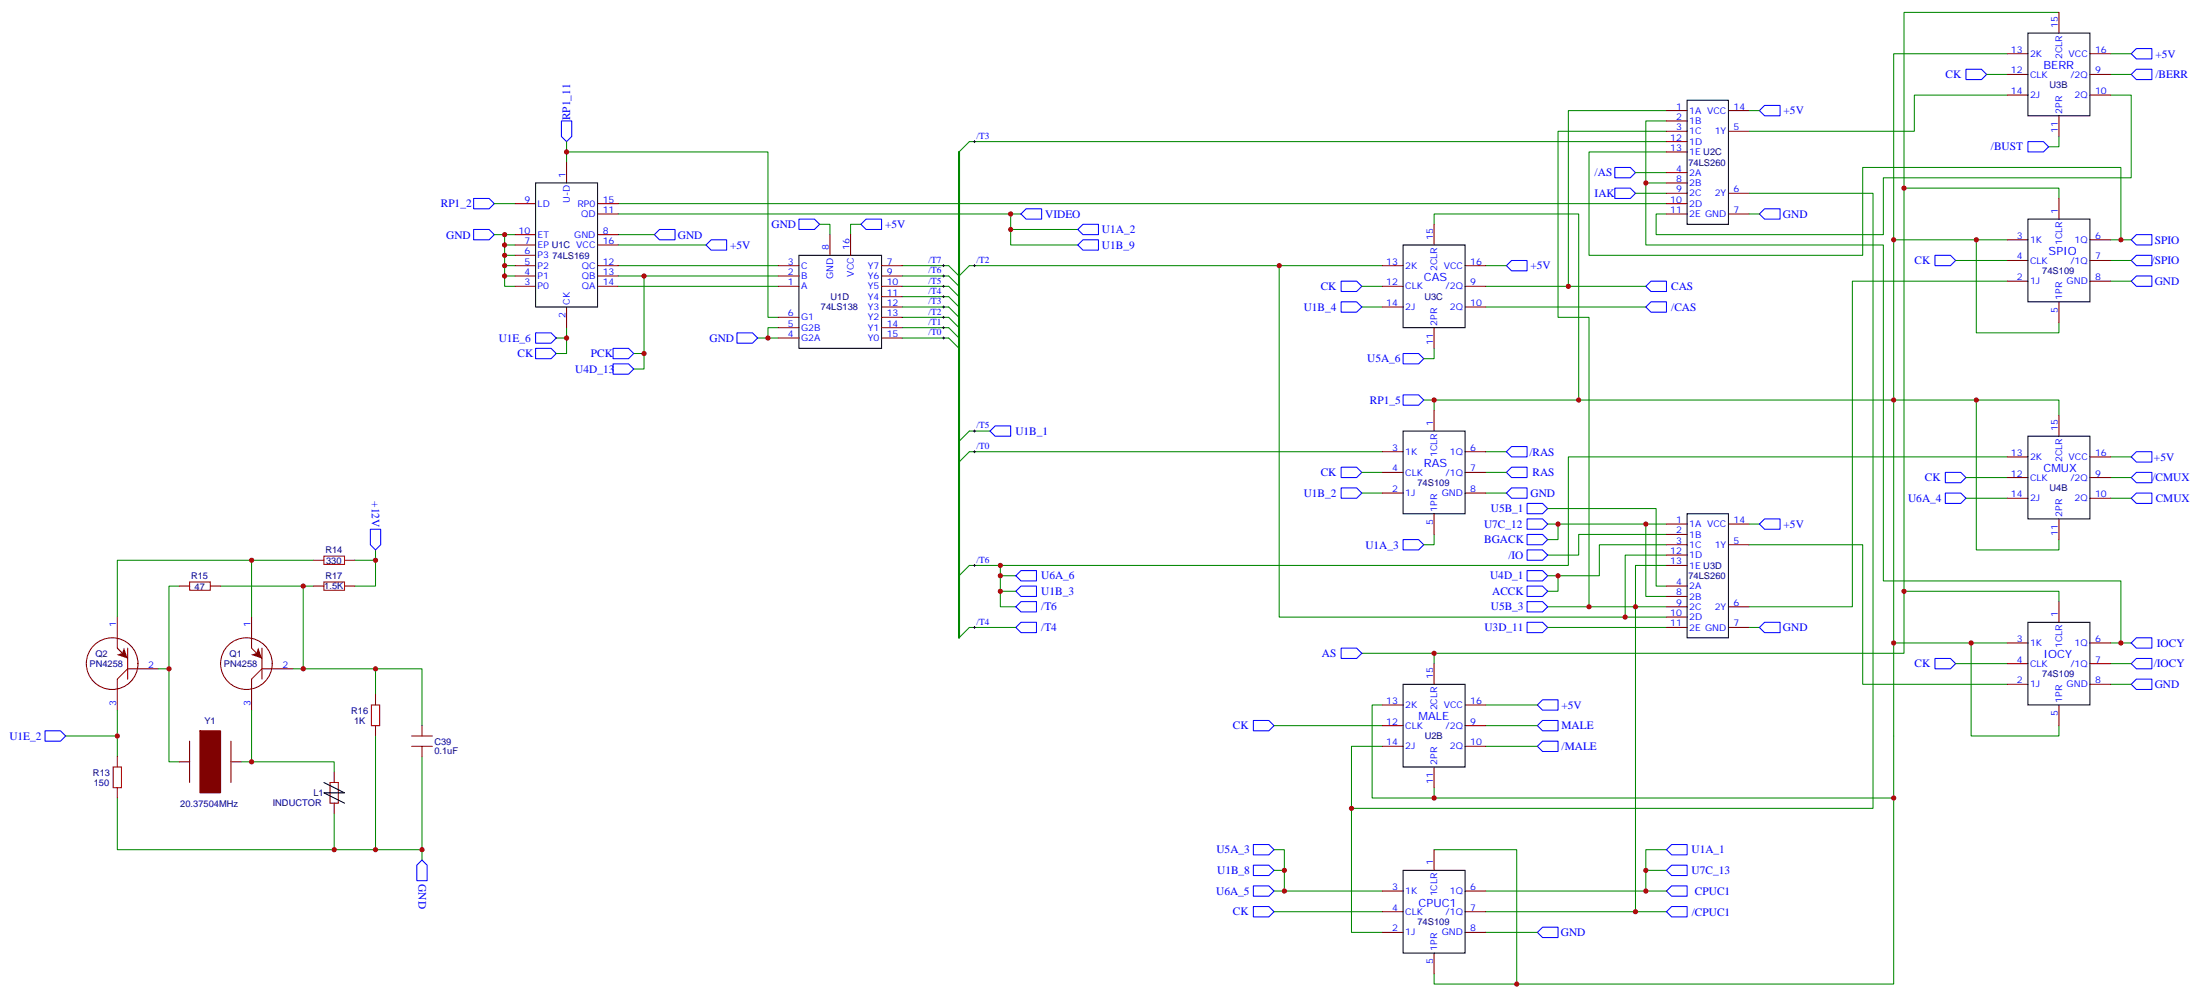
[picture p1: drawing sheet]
# Altium schematic sheet CLOCK+IO.schdoc
size 548 x 259 mm

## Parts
C39  0.1uF  [LISA_RESISTOR]
L1  INDUCTOR  [LISA_RESISTOR]
Q1  PN4258  [LISA_CPU_TRANSISTOR]
Q2  PN4258  [LISA_CPU_TRANSISTOR]
R13  150  [LISA_RESISTOR]
R14  330  [LISA_RESISTOR]
R15  47  [LISA_RESISTOR]
R16  1K  [LISA_RESISTOR]
R17  1.5K  [LISA_RESISTOR]
U1C  74LS169  [LISA_DIP_16]
U1D  74LS138  [LISA_DIP_16]
U2B  74S109  [LISA_DIP_16]
U2C  74LS260  [LISA_DIP_14]
U3B  74S109  [LISA_DIP_16]
U3C  74S109  [LISA_DIP_16]
U3D  74LS260  [LISA_DIP_14]
U4B  74S109  [LISA_DIP_16]
Y1  20.37504MHz  [LISA_CPU_XTAL]

## Ports
+5V (in), +12V (in), /AS (in), /BERR (in), /BUST (in), /CAS (in), /CMUX (in), /CPUC1 (in), /IO (in), /IOCY (in), /MALE (in), /RAS (in), /SPIO (in), /T4 (in), /T6 (in), ACCK (in), AS (in), BGACK (in), CAS (in), CK (in), CMUX (in), CPUC1 (in), GND (in), IAK (in), IOCY (in), MALE (in), PCK (in), RAS (in), RP1_2 (in), RP1_5 (in), RP1_11 (in), SPIO (in), U1A_1 (in), U1A_2 (in), U1A_3 (in), U1B_1 (in), U1B_2 (in), U1B_3 (in), U1B_4 (in), U1B_8 (in), U1B_9 (in), U1E_2 (in), U1E_6 (in), U3D_11 (in), U4D_1 (in), U4D_13 (in), U5A_3 (in), U5A_6 (in), U5B_1 (in), U5B_3 (in), U6A_4 (in), U6A_5 (in), U6A_6 (in), U7C_12 (in), U7C_13 (in), VIDEO (in)

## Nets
+5V: U1C.16(VCC) U1D.16(VCC) U2B.16(VCC) U2C.14(VCC) U3B.16(VCC) U3C.16(VCC) U3D.14(VCC) U4B.16(VCC) ; port +5V
+12V: R14.2 R17.2 ; port +12V
/AS: U2C.4(2A) ; port /AS
/BERR: U3B.9(/2Q) ; port /BERR
/BUST: U3B.11(2PR) ; port /BUST
/CAS: U3C.10(2Q) ; port /CAS
/CMUX: U4B.9(/2Q) ; port /CMUX
/CPUC1: U2B.7(/1Q) U2C.3(1C) U3D.9(2C) U3D.13(1E) ; port /CPUC1, port U5B_3
/IO: U3D.2(1B) ; port /IO
/IOCY: U4B.7(/1Q) ; port /IOCY
/MALE: U2B.10(2Q) ; port /MALE
/RAS: U3C.6(1Q) ; port /RAS
/SPIO: U3B.7(/1Q) ; port /SPIO
/T0: U1D.15(Y0) U3C.3(1K)
/T1: U1D.14(Y1)
/T2: U1D.13(Y2) U3C.13(2K) U3D.10(2D) U3D.12(1D)
/T3: U1D.12(Y3) U2C.12(1D)
/T4: U1D.11(Y4) ; port /T4
/T5: U1D.10(Y5) ; port U1B_1
/T6: U1D.9(Y6) U4B.13(2K) ; port U6A_6, port U1B_3, port /T6
/T7: U1D.7(Y7)
ACCK: U3D.3(1C) ; port U4D_1, port ACCK
AS: U2B.15(2CLR) U3B.1(1CLR) U3B.15(2CLR) U4B.1(1CLR) ; port AS
BGACK: U3D.1(1A) U3D.8(2B) ; port U7C_12, port BGACK
CAS: U2C.1(1A) U3C.9(/2Q) ; port CAS
CK: U1C.2(CK) U2B.4(CLK) U2B.12(CLK) U3B.4(CLK) U3B.12(CLK) U3C.4(CLK) U3C.12(CLK) U4B.4(CLK) U4B.12(CLK) ; port U1E_6, port CK
CMUX: U4B.10(2Q) ; port CMUX
CPUC1: U2B.6(1Q) ; port CPUC1, port U7C_13, port U1A_1
GND: C39.2 L1.2 R13.1 R16.1 U1C.3(P0) U1C.4(P1) U1C.5(P2) U1C.6(P3) U1C.7(EP) U1C.8(GND) U1C.10(ET) U1D.4(G2A) U1D.5(G2B) U1D.8(GND) U2B.8(GND) U2C.7(GND) U3B.8(GND) U3C.8(GND) U3D.7(GND) U4B.8(GND) ; port GND
IAK: U2C.9(2C) ; port IAK
IOCY: U2C.2(1B) U2C.8(2B) U4B.6(1Q) ; port IOCY
MALE: U2B.9(/2Q) ; port MALE
PCK: U1C.13(QB) U1D.2(B) ; port PCK, port U4D_13
RAS: U3C.7(/1Q) ; port RAS
RP1_2: U1C.9(LD) ; port RP1_2
RP1_5: U2B.1(1CLR) U2B.5(1PR) U2B.11(2PR) U2B.13(2K) U3B.3(1K) U3B.5(1PR) U3B.13(2K) U3C.1(1CLR) U3C.15(2CLR) U4B.3(1K) U4B.5(1PR) U4B.11(2PR) U4B.15(2CLR) ; port RP1_5
RP1_11: U1C.1(U-D) U1D.6(G1) ; port RP1_11
SPIO: U2C.13(1E) U3B.6(1Q) ; port SPIO
U1A_2: U1C.11(QD) ; port VIDEO, port U1A_2, port U1B_9
U1A_3: U3C.5(1PR) ; port U1A_3
U1B_2: U3C.2(1J) ; port U1B_2
U1B_4: U3C.14(2J) ; port U1B_4
U1B_8: U2B.3(1K) ; port U6A_5, port U1B_8, port U5A_3
U1E_2: Q2.3 R13.2 ; port U1E_2
U3D_11: U3D.11(2E) ; port U3D_11
U5A_6: U3C.11(2PR) ; port U5A_6
U5B_1: U3D.4(2A) ; port U5B_1
U6A_4: U4B.14(2J) ; port U6A_4
NetC39_1: C39.1 Q1.2 R15.2 R16.2 R17.1
NetL1_1: L1.1 Q1.3 Y1.2
NetQ1_1: Q1.1 Q2.1 R14.1
NetQ2_2: Q2.2 R15.1 Y1.1
NetU1C_12: U1C.12(QC) U1D.3(C)
NetU1C_14: U1C.14(QA) U1D.1(A)
NetU1C_15: U1C.15(RP0) U2C.10(2D)
NetU2B_2: U2B.2(1J) U2B.14(2J) U2C.6(2Y)
NetU2C_5: U2C.5(1Y) U3B.14(2J)
NetU2C_11: U2C.11(2E) U3B.10(2Q)
NetU3B_2: U3B.2(1J) U3D.6(2Y)
NetU3D_5: U3D.5(1Y) U4B.2(1J)

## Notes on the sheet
- (near U3B) BERR
- (near U3B) SPIO
- (near U3C) CAS
- (near U3C) RAS
- (near U4B) CMUX
- (near U4B) IOCY
- (near U2B) MALE
- (near U2B) CPUC1
